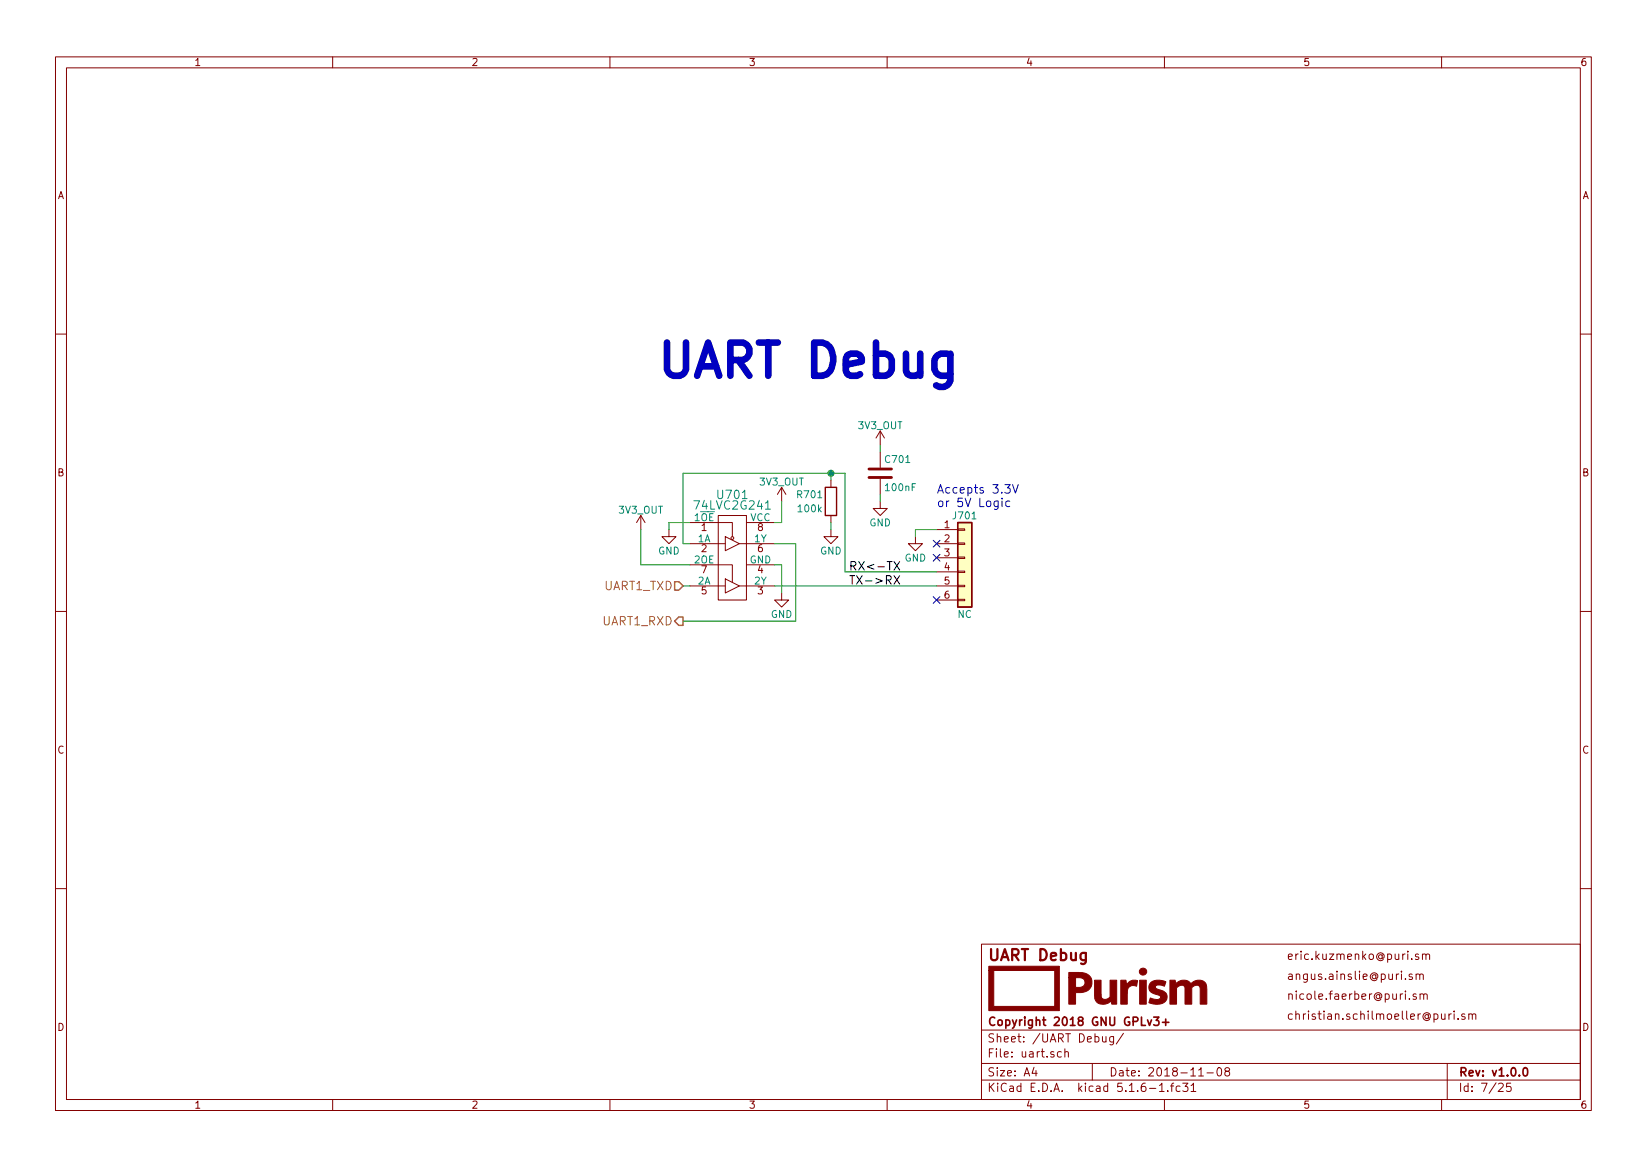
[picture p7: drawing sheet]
<svg xmlns="http://www.w3.org/2000/svg" width="297mm" height="210mm" viewBox="0 0 297 210" stroke-linecap="round" stroke-linejoin="round" font-family="sans-serif">
<g fill="none" stroke="#840000" stroke-width=".18">
<path d="M10 10.3h277v189.9h-277zM12 12.2h273v186.1h-273zM60 10.3v1.9M110 10.3v1.9M160 10.3v1.9M210 10.3v1.9M260 10.3v1.9M10 60.2h2M158.7 77.7v2.6M158.7 77.7l-.7 1.3M158.7 77.7l.8 1.3M285 60.2h2"/>
<path d="M115.6 93l-.8 1.2M115.6 93v2.5M115.6 93l.7 1.2M120.6 95.5v1.3h1.3l-1.3 1.2-1.2-1.2h1.2M124.5 94.2h7.6v2.6M124.5 98h6.3M129.5 93h5.1v15.2h-5.1zM130.8 96.8l2.5 1.2-2.5 1.3zM133.3 98h6.4M134.6 94.2h5.1M141 87.9l-.8 1.2M141 87.9v2.5"/>
<path d="M141 87.9l.7 1.2M149.9 95.5v1.3h1.2l-1.2 1.2-1.3-1.2h1.3M149.9 86.6v1.3M149.9 93v1.2M158.7 90.4v1.3h1.3l-1.3 1.3-1.2-1.3h1.2M158.7 81.5v2.8M158.7 86.4v2.7M165.1 96.8v1.2h1.3l-1.3 1.3-1.3-1.3h1.3M168.9 95.5h3.8M168.9 98h3.8M172.7 97.9h1.3v.3h-1.3zM172.7 95.4h1.3v.2h-1.3z"/>
<path d="M10 110.3h2M124.5 101.8h7.6v3.2M124.5 105.7h6.3M130.8 104.4l2.5 1.3-2.5 1.2zM133.3 105.7h6.4M134.6 101.8h5.1M141 106.9v1.3h1.2l-1.2 1.3-1.3-1.3h1.3M168.9 100.6h3.8M168.9 103.1h3.8M168.9 105.7h3.8M168.9 108.2h3.8M172.7 105.5h1.3v.3h-1.3z"/>
<path d="M172.7 108.1h1.3v.2h-1.3zM172.7 103h1.3v.2h-1.3zM172.7 100.5h1.3v.2h-1.3zM285 110.3h2M10 160.2h2M177 170.3h108v28h-108zM254.7 175.7l-.4-.1-.2 .2 .1 .3 .5 .1v.3h-.6M255.4 179.3l-.4-.1-.2 .2 .1 .2 .5 .2v.3h-.6M255.4 175.8l.1-.1a.37 .37 0 0 1 .6 .1v.8M255.4 175.6v1M255.8 172.1l-.3-.1-.2 .2v.3l.5 .1v.3h-.5M256.1 175.8v-.1a.37 .37 0 0 1 .6 .1v.8"/>
<path d="M256.1 179.3h.1a.37 .37 0 0 1 .6 .1v.8M256.1 179.2v1M256.5 172.2l.3-.2 .3 .1 .1 .9M256.5 172v1M256.8 179.4v-.1a.37 .37 0 0 1 .6 .1v.8M257.2 172.2a.36 .36 0 0 1 .3-.2 .36 .36 0 0 1 .3 .2v.8M285 160.2h2M60 198.3v1.9M110 198.3v1.9M160 198.3v1.9M177 194.8h108M177 191.8h108"/>
<path d="M177 185.7h108M186.5 192.5l-.4 1h1M186.8 193v1M191.4 189.7l-.4-.1-.3 .3 .1 .6h.6M192 189.8l.3-.2 .3 .1 .1 .9M192 189.1v1.5M197 191.8v3M198.8 186.9v.8a.37 .37 0 0 0 .7 .1M199.5 186.9v1M200.8 186.9v1.2l-.2 .3-.4-.1M200.8 187l-.4-.1-.3 .3 .1 .6 .2 .1 .4-.1M202.6 186.3l-1.3 2"/>
<path d="M207.3 196.3h1.2M209.1 195.8l.4-.5v1.5M209.1 196.8h.9M210 198.3v1.9M210.6 196.7v.1M211.1 195.8h.6M211.7 195.3l-.4 .2v1.3M212.8 195.9l-.4-.1-.3 .3 .1 .6 .2 .1 .4-.1M213.3 195.3h.9l-.5 .6 .5 .1v.7l-.2 .1-.7-.1M214.8 195.8l.4-.5v1.5M214.8 196.8h.9M216.2 194h.8"/>
<path d="M217.7 193.5h1.1M219.6 192.7l.4-.2a.94 .94 0 0 1 0 1.5 .82 .82 0 0 1-.4-1.3zM221.2 193.2l-.3-.3 .1-.2 .2-.2 .4 .1 .2 .2-.1 .2-.5 .2-.3 .3 .1 .4 .2 .1h.3l.3-.3-.1-.4-.2-.1M254.2 180.1v.1M260 198.3v1.9M261 191.8v6.5M261.3 182.8v1M261.7 182.8l-.4 .3M262.3 182.3v.2M262.3 182.8v1M263 183.7v.1M264.2 182.9a.37 .37 0 0 0-.6 .1l.1 .3 .5 .1 .1 .1-.3 .3-.4-.1"/>
<path d="M264.9 183l.2-.2 .4 .1v.9M264.9 182.8v1M265.5 183a.34 .34 0 0 1 .3-.2 .34 .34 0 0 1 .4 .2v.8M270.3 195.5l.5-.2 .3 .5-.9 1h.9M272.5 195.3h-.7l-.1 .7 .2-.1 .5 .1 .1 .2v.5l-.2 .1-.6-.1"/>
<circle cx="132.1" cy="97" r=".25"/>
</g>
<path d="M207 183.9l.3 1 .4-1M208.1 183.4h.9l-.5 .6 .4 .1v.7l-.2 .1-.6-.1M209.7 184.3h1.1M210.2 183.8v1.1M274.9 192.6l.3-.1a.94 .94 0 0 1 0 1.5h-.2a1 1 0 0 1-.1-1.4z" fill="none" stroke="#840000" stroke-width=".3"/>
<g fill="#840000" stroke="#840000" stroke-width=".18">
<path d="M178.3 174.2h12.8v8h-12.8v-7.2h.9v6.5h11v-6.5h-11.9z"/>
<path d="M197.4 176.8h1.2v2.5a.85 .85 0 0 0 .6 .9 .85 .85 0 0 0 1-.4v-3h1.2v4.3h-.9v-.2a.25 .25 0 0 0-.1-.3 .25 .25 0 0 0-.4 .2l-.6 .2a1.5 1.5 0 0 1-1.6-.3 1.5 1.5 0 0 1-.4-1.5z"/>
<path d="M207.5 177.2a2.7 2.7 0 0 1 2.6-.2l.2 .1-.3 .7-.4-.1a.86 .86 0 0 0-1.2 .3l.3 .4 1 .3a1.26 1.26 0 0 1 .7 1.4 1.26 1.26 0 0 1-1.4 1l-1-.1-.7-.2 .1-.5a.21 .21 0 0 1 .1-.3 .21 .21 0 0 1 .2 .1l.5 .1a.86 .86 0 0 0 1.1-.3 .95 .95 0 0 0-.9-.6l-.5-.2a1.15 1.15 0 0 1-.4-1.9z"/>
<path d="M192.8 175.4h1.9a1.8 1.8 0 0 1 2.2 1.2 1.8 1.8 0 0 1-1.2 2.2l-1.7 .2v2.1h-1.2v-4.8h1.2v1.7h.4a.91 .91 0 0 0 1.2-.5 .91 .91 0 0 0-.7-1.2h-2.1z"/>
<path d="M202.1 176.8h.7a.26 .26 0 0 1 .3 0 .26 .26 0 0 1 0 .4l.1 .4a1.38 1.38 0 0 1 2-.7l-.2 .9a1.12 1.12 0 0 0-1.3 .1 1.12 1.12 0 0 0-.4 1.2v2h-1.2z"/>
<path d="M205.5 176.8h1.2v4.3h-1.2z"/>
<path d="M211 176.8h.9l.2 .5a1.9 1.9 0 0 1 2.5-.1l.1 .1a.21 .21 0 0 0 .2 0 .21 .21 0 0 0 .2-.2l.7-.3a1.42 1.42 0 0 1 1.9 1.7v2.6h-1.2v-2.4a.85 .85 0 0 0-.4-1l-.7 .1-.5 .3v3h-1.2v-3.1a.85 .85 0 0 0-1.5 .2v2.9h-1.2z"/>
<circle cx="206.1" cy="175.2" r=".65"/>
</g>
<path d="M172.7 94.2h2.6v15.3h-2.6z" fill="#ffffc2" stroke="#ffffc2" stroke-width=".18"/>
<path d="M148.8 87.9h2.1v5.1h-2.1zM172.7 94.2h2.6v15.3h-2.6z" fill="none" stroke="#840000" stroke-width=".25"/>
<path d="M156.7 86.1h4.1M156.7 84.6h4.1" fill="none" stroke="#840000" stroke-width=".51"/>
<path d="M138 91.8h.9" fill="none" stroke="#008484" stroke-width=".18"/>
<g fill="none" stroke="#008400" stroke-width=".18">
<path d="M115.6 95.5v6.3h8.9M124.5 94.2h-3.9v1.3M124.5 98h-1.3v-12.7h29.2v17.8h16.5M139.7 98h3.8v14h-20.3M141 90.4v3.8h-1.3M149.9 85.3v1.3M149.9 94.2v1.3M158.7 80.3v1.2M158.7 89.1v1.3M168.9 95.5h-3.8v1.3M123.2 105.7h1.3M139.7 101.8h1.3v5.1"/>
<path d="M139.7 105.7h29.2"/>
</g>
<path d="M121.7 104.9h.7l.8 .8-.8 .7h-.7zM122.4 111.2h.8v1.6h-.8l-.7-.8z" fill="none" stroke="#848400" stroke-width=".25"/>
<path d="M153.3 103.8h.8M153.5 102.1l.7-.1 .2-.2-.1-.4-.2-.1h-.6v1.5M153.7 103.8v1.5M153.8 102.1l.6 .7" fill="none" stroke="#000" stroke-width=".18"/>
<path d="M180.7 90.3v1.1M181.2 87.4h1l-.5 .6 .4 .1v.7l-.2 .1h-.4l-.3-.1M182.1 90.4l-.4-.1-.3 .3v.5l.1 .2h.6M182.6 87.4l.5 1.5 .5-1.5" fill="none" stroke="#0000c2" stroke-width=".18"/>
<circle cx="149.9" cy="85.3" r=".51" fill="#008400" stroke="#008400" stroke-width=".25"/>
<path d="M168.3 100l1.2 1.2M168.3 97.4l1.2 1.2M169.5 100l-1.2 1.2M169.5 97.4l-1.2 1.2M168.3 107.6l1.2 1.2M169.5 107.6l-1.2 1.2" fill="none" stroke="#000084" stroke-width=".18"/>
<text font-size="8.3" fill="#0000c2" x="118.1" y="68.1">UART Debug</text>
<text font-size="2.8" fill="#840000" x="178" y="173.2">UART Debug</text>
<g font-size="2.1" fill="#008484">
<text x="129.5" y="90">U701</text>
<text x="125.6" y="91.9">74LVC2G241</text>
</g>
<g font-size="2.1" fill="#0000c2">
<text x="168.9" y="89">Accepts 3.3V</text>
<text x="168.9" y="91.4">or 5V Logic</text>
</g>
<g font-size="2.1" fill="#848400">
<text x="108.9" y="106.4">UART1_TXD</text>
<text x="108.7" y="112.8">UART1_RXD</text>
</g>
<g font-size="2.1">
<text x="155" y="105.4">TX-&gt;RX</text>
<text x="155" y="102.9">RX&lt;-TX</text>
</g>
<g font-size="2.1" fill="#840000">
<text x="232" y="173.1">eric.kuzmenko@puri.sm</text>
<text x="232" y="176.7">angus.ainslie@puri.sm</text>
<text x="178" y="185">Copyright 2018 GNU GPLv3+</text>
<text x="232" y="183.9">christian.schilmoeller@puri.sm</text>
<text x="232" y="180.3">nicole.faerber@puri.sm</text>
<text x="178" y="190.7">File: uart.sch</text>
<text x="178" y="188">Sheet: /UART Debug/</text>
<text x="178" y="196.9">KiCad E.D.A. kicad 5.1.6-1.fc31</text>
<text x="178" y="194.1">Size: A4</text>
<text x="200" y="194.1">Date: 2018-11-08</text>
<text x="263" y="194.1">Rev: v1.0.0</text>
<text x="263" y="196.9">Id: 7/25</text>
</g>
<g font-size="1.8" fill="#840000">
<text x="35" y="11.9">1</text>
<text x="85" y="11.9">2</text>
<text x="135" y="11.9">3</text>
<text x="185" y="11.9">4</text>
<text x="235" y="11.9">5</text>
<text x="285" y="11.9">6</text>
<text x="10.4" y="35.9">A</text>
<text x="285.4" y="35.9">A</text>
<text x="10.4" y="85.9">B</text>
<text x="285.4" y="85.9">B</text>
<text x="126.5" y="95.8">1</text>
<text x="136.7" y="95.8">8</text>
<text x="170.3" y="95.2">1</text>
<text x="126.5" y="99.6">2</text>
<text x="136.7" y="99.6">6</text>
<text x="170.3" y="97.8">2</text>
<text x="170.3" y="100.3">3</text>
<text x="126.5" y="107.2">5</text>
<text x="126.5" y="103.4">7</text>
<text x="136.7" y="107.2">3</text>
<text x="136.7" y="103.4">4</text>
<text x="170.3" y="102.9">4</text>
<text x="170.3" y="105.4">5</text>
<text x="170.3" y="107.9">6</text>
<text x="10.4" y="135.9">C</text>
<text x="285.4" y="135.9">C</text>
<text x="10.4" y="185.9">D</text>
<text x="285.4" y="185.9">D</text>
<text x="35" y="199.9">1</text>
<text x="85" y="199.9">2</text>
<text x="135" y="199.9">3</text>
<text x="185" y="199.9">4</text>
<text x="235" y="199.9">5</text>
<text x="285" y="199.9">6</text>
</g>
<g font-size="1.8" fill="#008484">
<text x="154.8" y="77.4">3V3_OUT</text>
<text x="159.8" y="83.5">C701</text>
<text x="137" y="87.5">3V3_OUT</text>
<text x="143.9" y="89.8">R701</text>
<text x="159.8" y="88.6">100nF</text>
<text x="111.6" y="92.6">3V3_OUT</text>
<text x="125.2" y="94">1OE</text>
<text x="135.3" y="94">VCC</text>
<text x="144.1" y="92.4">100k</text>
<text x="156.8" y="94.9">GND</text>
<text x="172" y="93.6">J701</text>
<text x="118.7" y="100">GND</text>
<text x="125.2" y="101.6">2OE</text>
<text x="125.9" y="97.8">1A</text>
<text x="135.2" y="101.6">GND</text>
<text x="136.1" y="97.8">1Y</text>
<text x="147.9" y="100">GND</text>
<text x="163.1" y="101.3">GND</text>
<text x="125.9" y="105.4">2A</text>
<text x="136.1" y="105.4">2Y</text>
<text x="139" y="111.4">GND</text>
<text x="172.7" y="111.4">NC</text>
</g>
</svg>
